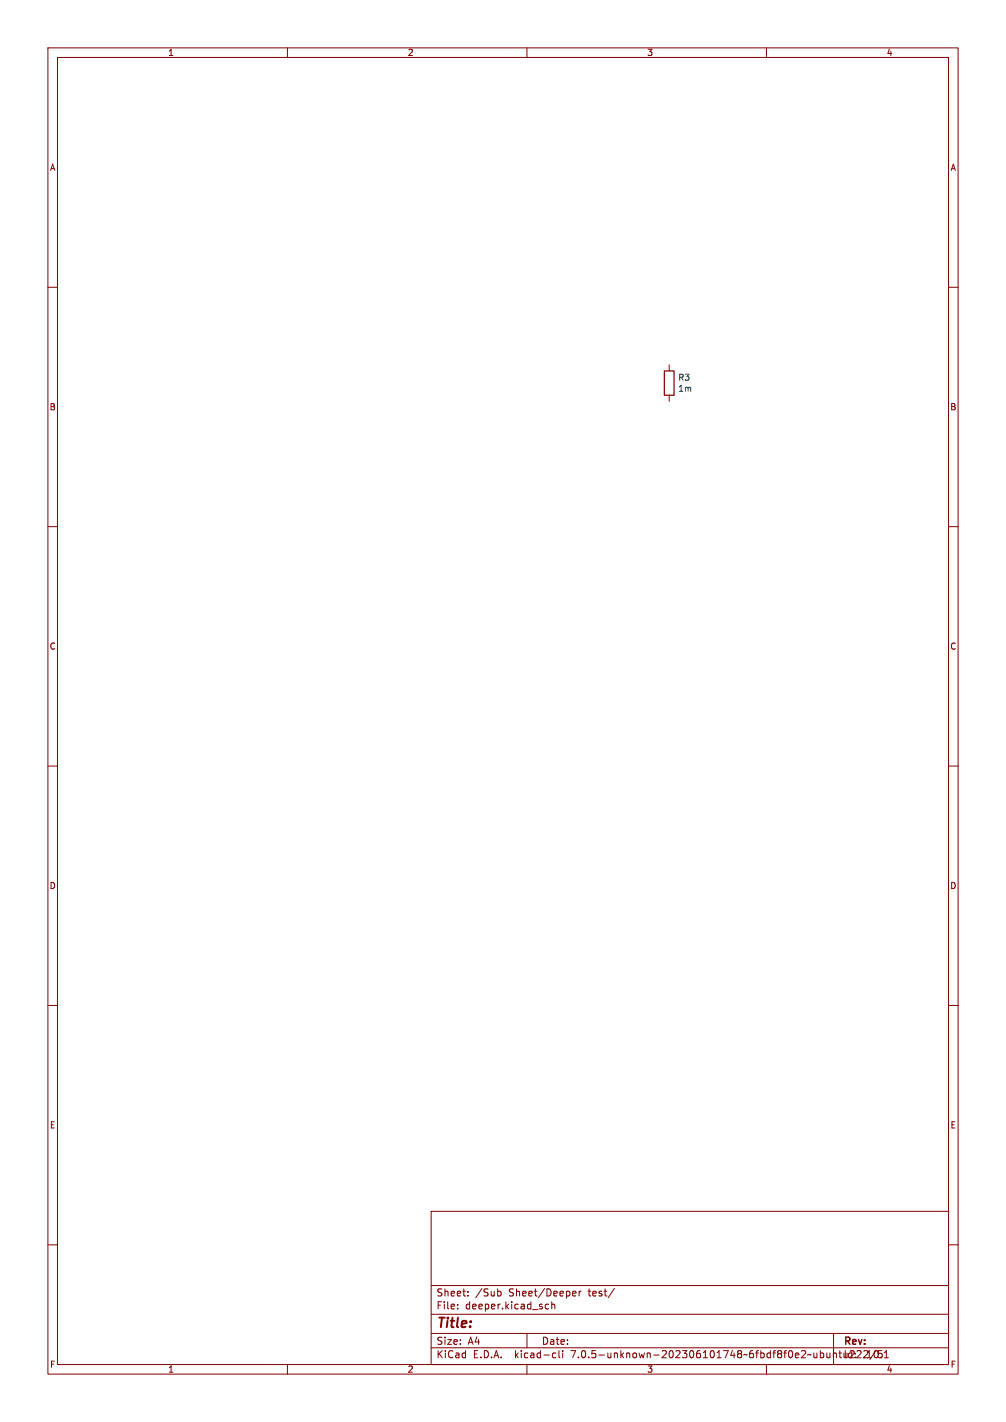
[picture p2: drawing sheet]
<svg xmlns="http://www.w3.org/2000/svg" width="210mm" height="297mm" viewBox="0 0 210 297" stroke-linecap="round" stroke-linejoin="round" font-family="sans-serif">
<g fill="none" stroke="#840000" stroke-width=".21">
<path d="M10 10h190v277h-190zM12 12h186v273h-186zM60 10v2M110 10v2M160 10v2M10 60h2M198 60h2M139.7 76.2v1.3M139.7 82.6v1.2M10 110h2M198 110h2M10 160h2"/>
<path d="M198 160h2M10 210h2M198 210h2M10 260h2M90 253h108v32h-108zM198 260h2M90 278.5h108M90 274.5h108M90 268.5h108M95.5 273.2v.2M95.5 272.5v.1M97.7 270.5v.2"/>
<path d="M97.7 269.8v.1M104 269.7h.3l.3 .3-.1 .5-.5 .2M110 278.5v3M114 273.3h.5M114 272.5h.5M115.2 272.5l.2-.1 .4 .1v.9M115.2 271.9v1.5M119.8 269.7l.4 .1v.2l-.7 .2M120.2 270.6l-.4 .1M120.9 269.7v1M121.3 269.7l-.4 .3M128.2 269.1l-1.2 1.9"/>
<path d="M174 278.5v6.5M60 285v2M90 281.5h108M110 285v2M115.6 282.6l.4 .1M116 283.5l-.4 .1M116.7 282.1v1.3l.2 .2M117.5 282.1v.1M117.5 282.6v1M160 285v2M174 282.7l.2-.1 .3 .1 .1 .9M174 282.6v1"/>
<path d="M175.1 282.6h.6M175.3 282.1v1.3l.2 .2M179.5 282.1l-.6 .1M179.7 282.7l-.9 .9h.9M183.4 282.1h.7M183.5 282.7h.4l.3 .2v.4l-.2 .3M184 283.4l-.1 .2h-.4M184 283.4v.2M184.6 283.6h.9M184.6 282.5l.4-.4v1.5"/>
</g>
<path d="M138.7 77.5h2v5.1h-2z" fill="none" stroke="#840000" stroke-width=".25"/>
<text font-size="2.8" fill="#840000" x="91" y="277.9">Title:</text>
<g font-size="2.1" fill="#840000">
<text x="91" y="273.7">File:</text>
<text x="91" y="271">Sheet:</text>
<text x="97.1" y="273.7">deeper.kicad_sch</text>
<text x="99.2" y="271">/Sub</text>
<text x="106.2" y="271">Sheet/Deeper</text>
<text x="123" y="271">test/</text>
<text x="91" y="281.1">Size:</text>
<text x="97.7" y="281.1">A4</text>
<text x="113" y="281.1">Date:</text>
<text x="176" y="281.3">Rev:</text>
<text x="91" y="283.9">KiCad</text>
<text x="98.7" y="283.9">E.D.A.</text>
<text x="107.6" y="283.9">kicad-cli</text>
<text x="119.5" y="283.9">7.0.5-unknown-202306101748~6fbdf8f0e2~ubuntu22.10.1</text>
<text x="176" y="283.9">Id:</text>
<text x="180.1" y="283.9">2/5</text>
</g>
<g font-size="1.8" fill="#840000">
<text x="35" y="11.9">1</text>
<text x="85" y="11.9">2</text>
<text x="135" y="11.9">3</text>
<text x="185" y="11.9">4</text>
<text x="10.3" y="35.9">A</text>
<text x="198.4" y="35.9">A</text>
<text x="10.3" y="85.9">B</text>
<text x="198.3" y="85.9">B</text>
<text x="10.3" y="135.9">C</text>
<text x="198.3" y="135.9">C</text>
<text x="10.3" y="185.9">D</text>
<text x="198.3" y="185.9">D</text>
<text x="10.3" y="235.9">E</text>
<text x="198.3" y="235.9">E</text>
<text x="10.3" y="285.9">F</text>
<text x="35" y="286.9">1</text>
<text x="85" y="286.9">2</text>
<text x="135" y="286.9">3</text>
<text x="185" y="286.9">4</text>
<text x="198.4" y="285.9">F</text>
</g>
<g font-size="1.8" fill="#006464">
<text x="141.5" y="79.7">R3</text>
<text x="141.5" y="82">1m</text>
</g>
</svg>
